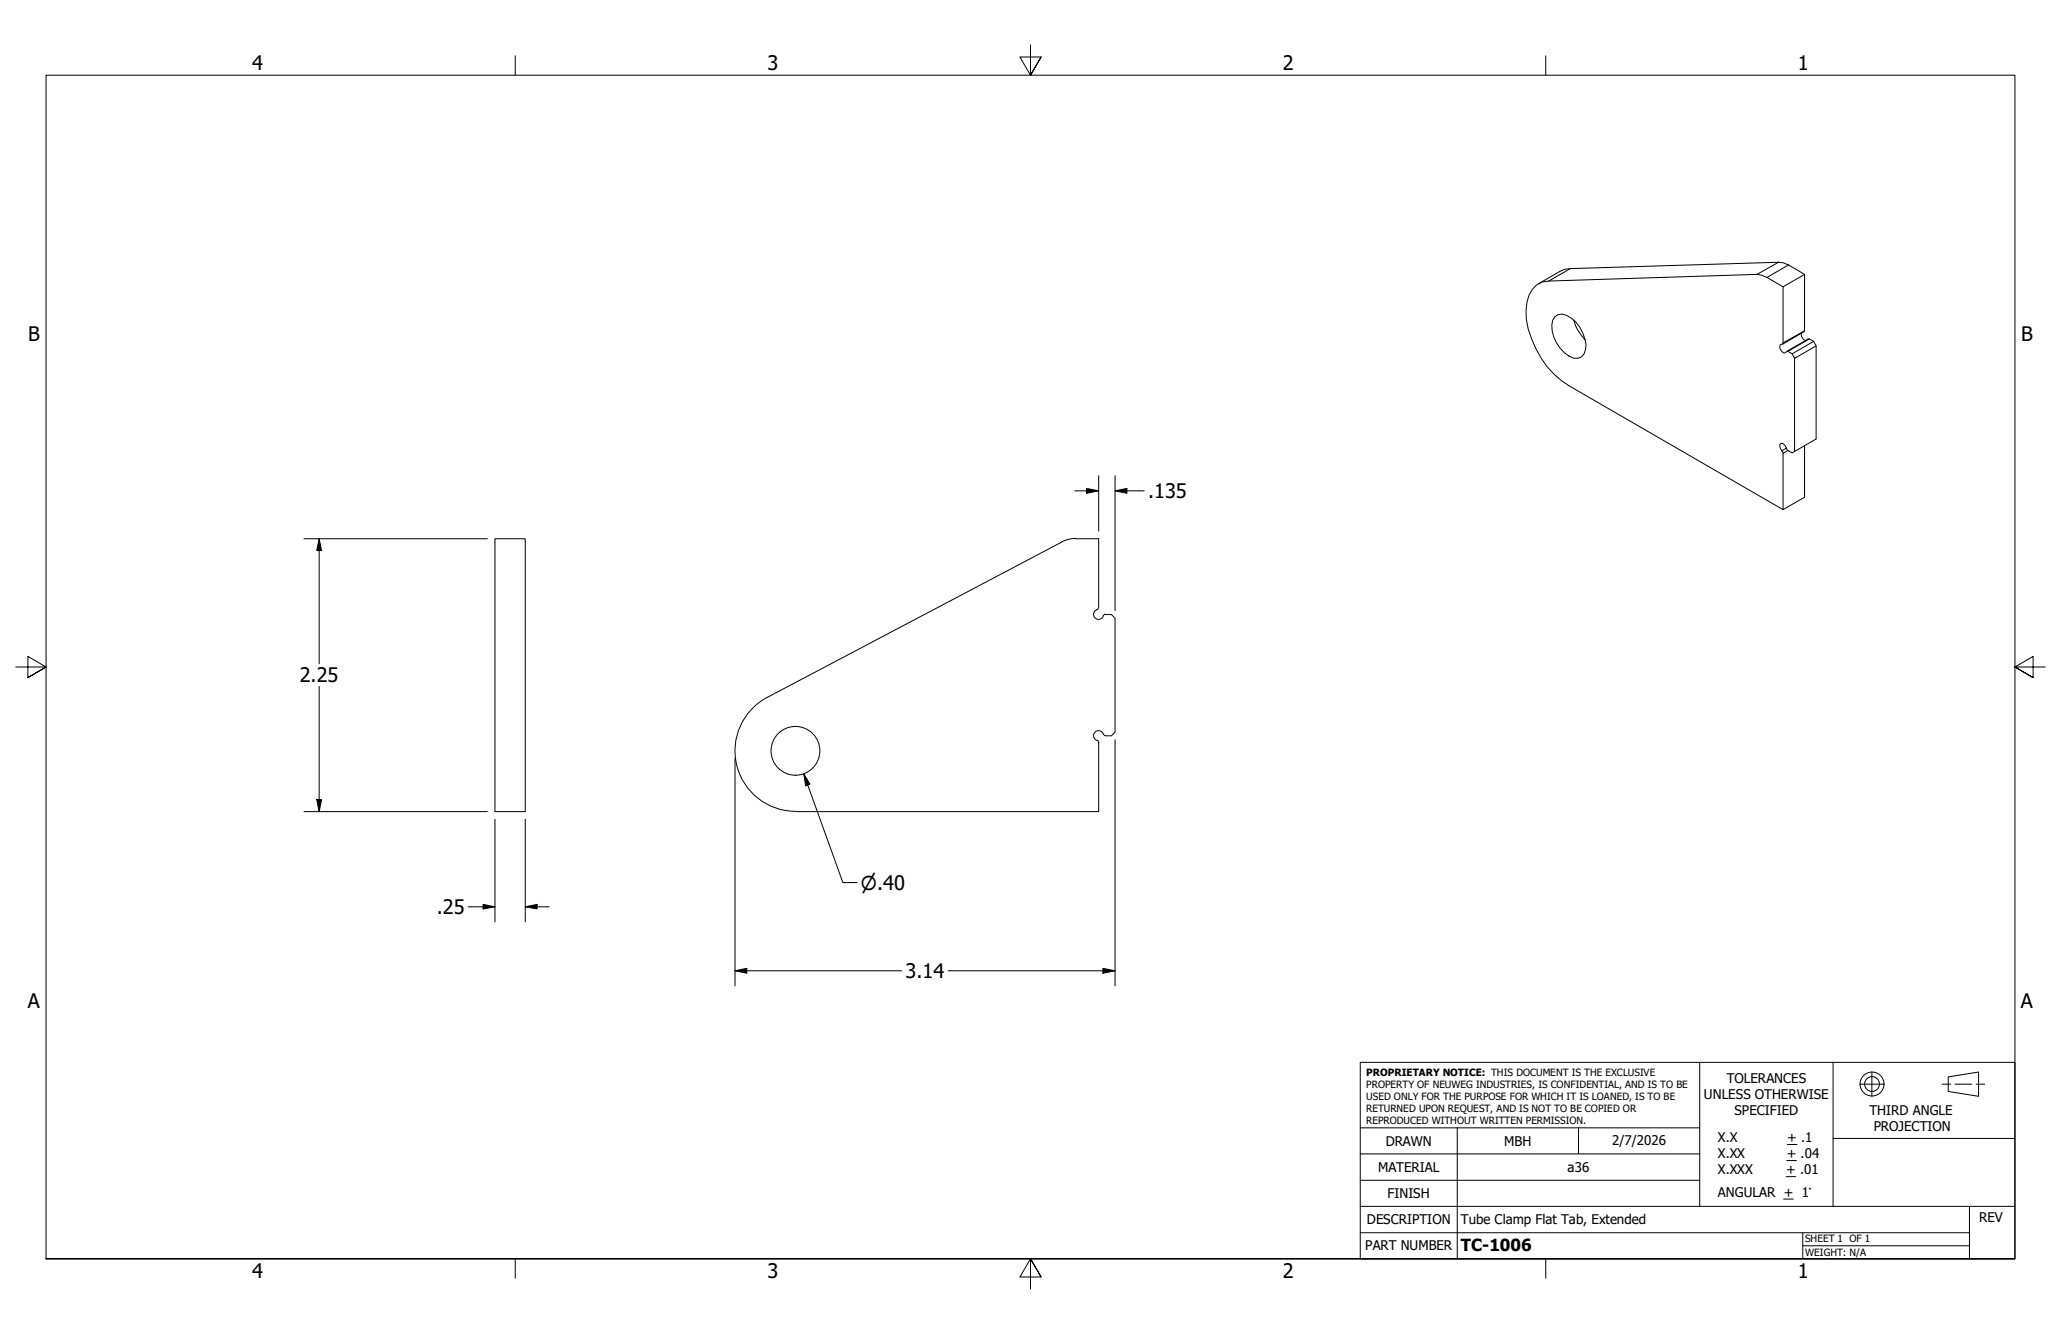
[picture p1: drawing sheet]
<svg xmlns="http://www.w3.org/2000/svg" width="432mm" height="279mm" viewBox="0 0 432 279" stroke-linecap="round" stroke-linejoin="round" font-family="sans-serif">
<!-- layer: Visible (ANSI) -->
<g fill="none" stroke="#000" stroke-width=".21">
<path d="M322.3 59.4l4.5-2.6 1.1-.4 1.1-.1 43.6-1.4 1 .2 1.1 .4 3.4 2v11.8l-4.6 2.8M378.1 57.5l-4.5 2.6-3.4-2-1.1-.4-1-.2-43.6 1.4a4.4 4.4 0 0 0-4.1 2.9 12.2 12.2 0 0 0 .5 9.1 18.5 18.5 0 0 0 7.8 9.9l44.9 25.9M325.8 66.4a2.48 2.48 0 0 1 3.4 .2 8.1 8.1 0 0 1 3.1 5.6 2.44 2.44 0 0 1-1.8 2.9 4.8 4.8 0 0 1-3.7-2.2 6.9 6.9 0 0 1-1.5-5.8zM329.8 67.1a8.8 8.8 0 0 0 2.3 4.1M373.6 60.1v11.7l-.1 .3-.5 .1a1.22 1.22 0 0 0 1 1.7l.6-.3 .9 .5 4.5-2.6M374.3 73.6l4.5-2.6 1.2 .5 .5 1v19.4l-4.5 2.7v-19.5M377.4 69.8a1.37 1.37 0 0 0 .9 1.5M380.5 72.5l-4.5 2.6-.5-1M378.1 93.3v10.8l-4.5 2.6-.1-12a1.77 1.77 0 0 1-.6-1.7l.4-.2a1.68 1.68 0 0 1 1.1 1.4l1.1 .7 .5-.3M103.7 112.8h6.3v57.2h-6.3zM222.4 113.5l-61.6 32.5M225.4 112.8h4.8v14.5"/>
<path d="M225.4 112.8l-1.5 .2-1.5 .5M229.8 127.7a1.05 1.05 0 0 0-.4 1.7 1.05 1.05 0 0 0 1.7-.4M230.1 127.3l-.3 .4M231.6 128.7h1.3l.7 .8v23.9l-.7 .7h-1.3M231.6 128.7l-.5 .3M160.8 146a12.7 12.7 0 0 0-6.4 14.3 12.7 12.7 0 0 0 12.3 9.6M229.8 155l.4 .5M230.2 155.5v14.5h-63.5M231.6 154.1l-.3-.2a1.07 1.07 0 0 0-1.8-.7 1.07 1.07 0 0 0 .3 1.9"/>
<circle cx="166.7" cy="157.3" r="5.1"/>
</g>
<!-- layer: Visible Narrow (ANSI) -->
<path d="M329 56.3l-4.5 2.6M372.6 54.9l-4.5 2.6M374.7 55.5l-4.5 2.6M378.1 69.3l-4.5 2.5M379.1 71l-4.5 2.6M374.3 93.9l-1 .5M374.6 94.4l-1 .5" fill="none" stroke="#000" stroke-width=".21"/>
<!-- layer: Border (ANSI) -->
<path d="M107.9 11.7v4M215.9 9.4v6.3l-2.2-3.8h4.4l-2.2 3.8 2.2-3.8M323.8 11.7v4M3.3 139.7h6.4l-3.9-2.2v4.4l3.9-2.2-3.9 2.2M428.5 139.7h-6.4l3.9-2.2v4.4l-3.9-2.2 3.9 2.2M9.7 263.7v-248h412.4v248h-412.4h412.4M107.9 263.7v4M218.1 267.5l-2.2-3.8 2.2 3.8h-4.4l2.2-3.8v6.3M323.8 263.7v4" fill="none" stroke="#000" stroke-width=".21"/>
<!-- layer: Title (ANSI) -->
<g fill="none" stroke="#000" stroke-width=".21">
<path d="M285 222.5h137.1v41.2h-137.1zM285 236.2h71.1M305.3 236.2v27.5M330.7 236.2v5.5M356.1 222.5v30.2M374.5 239.7h2M384 222.5v15.9M389.6 227.1h5.1M392.2 224.5v5.1M406.9 227.1h1.8M408.2 225.6l6.3-1.1v5.1l-6.3-1zM409.6 227.1h3.5"/>
<path d="M414 227.1h1.8M422.1 238.4h-38.1v14.3M285 258.2h127.6M285 252.7h137.1M285 247.2h71.1M285 241.7h71.1M373.7 251.1h2M374.2 246.4h2M374.3 243.1h2.1M377.7 258.2v5.5M412.6 252.7v11M377.7 260.9h34.9"/>
<circle cx="392.2" cy="227" r="2.51"/>
<circle cx="392.2" cy="227" r="1.56"/>
</g>
<!-- layer: Dimension (ANSI) -->
<g fill="none" stroke="#000" stroke-width=".21">
<path d="M230.2 99.6v11.7M233.6 99.6v28.3M63.7 112.8h38.4M66.9 112.8l.5 2.5h-1zM66.9 112.8v26.2M225.2 102.8h5M227.6 102.3l2.6 .5-2.6 .5zM233.6 102.8l2.5-.5v1zM233.6 102.8h6.1M66.9 143.8v26.2M154 158.9v47.6M233.6 154.9v51.6"/>
<path d="M63.7 170h38.4M66.4 167.4h1l-.5 2.6zM103.7 171.6v21.5M110 171.6v21.5M168.4 162.1l1.3 2.1-.9 .4zM168.4 162.1l8.2 22.7h3M98.1 189.9h5.6M101.2 189.4l2.5 .5-2.5 .5zM110 189.9l2.5-.5v1zM110 189.9h5.1M154 203.3l2.5-.5v1zM154 203.3h34.9"/>
<path d="M198.6 203.3h35M231.1 202.8l2.5 .5-2.5 .5z"/>
</g>
<path d="M66.9 112.8l.5 2.5h-1zM227.6 102.3l2.6 .5-2.6 .5zM233.6 102.8l2.5-.5v1zM66.4 167.4h1l-.5 2.6zM168.4 162.1l1.3 2.1-.9 .4zM101.2 189.4l2.5 .5-2.5 .5zM110 189.9l2.5-.5v1zM154 203.3l2.5-.5v1zM231.1 202.8l2.5 .5-2.5 .5z" fill="#000"/>
<g font-size="4.2">
<text x="52.8" y="14.7">4</text>
<text x="160.8" y="14.7">3</text>
<text x="268.7" y="14.7">2</text>
<text x="376.7" y="14.7">1</text>
<text x="5.9" y="71.4">B</text>
<text x="423.5" y="71.4">B</text>
<text x="240.5" y="104.3">.135</text>
<text x="62.8" y="142.9">2.25</text>
<text x="91.5" y="191.5">.25</text>
<text x="189.7" y="204.9">3.14</text>
<text x="5.8" y="211.1">A</text>
<text x="423.4" y="211.1">A</text>
<text x="52.8" y="267.7">4</text>
<text x="160.8" y="267.7">3</text>
<text x="268.7" y="267.7">2</text>
<text x="376.7" y="267.7">1</text>
</g>
<text font-size="3.9" x="180.3" y="186.3">⌀.40</text>
<text font-size="3.5" x="306.1" y="262">TC-1006</text>
<g font-size="2.8">
<text x="361.8" y="226.9">TOLERANCES</text>
<text x="357" y="230.3">UNLESS OTHERWISE</text>
<text x="363.4" y="233.6">SPECIFIED</text>
<text x="391.7" y="233.5">THIRD ANGLE</text>
<text x="290.3" y="240">DRAWN</text>
<text x="315.2" y="240">MBH</text>
<text x="337.8" y="239.8">2/7/2026</text>
<text x="359.9" y="239.3">X.X</text>
<text x="374.5" y="239.3">+ .1</text>
<text x="392.6" y="236.8">PROJECTION</text>
<text x="288.7" y="245.5">MATERIAL</text>
<text x="328.4" y="245.5">a36</text>
<text x="359.9" y="242.6">X.XX</text>
<text x="359.9" y="245.9">X.XXX</text>
<text x="374.2" y="245.9">+ .01</text>
<text x="374.3" y="242.6">+ .04</text>
<text x="290.7" y="251">FINISH</text>
<text x="359.9" y="250.7">ANGULAR + 1°</text>
<text x="286.4" y="256.4">DESCRIPTION</text>
<text x="306.1" y="256.3">Tube Clamp Flat Tab, Extended</text>
<text x="414.7" y="256">REV</text>
<text x="286" y="261.9">PART NUMBER</text>
</g>
<g font-size="2.1">
<text x="286.3" y="225.4">PROPRIETARY NOTICE: THIS DOCUMENT IS THE EXCLUSIVE</text>
<text x="286.3" y="227.8">PROPERTY OF NEUWEG INDUSTRIES, IS CONFIDENTIAL, AND IS TO BE</text>
<text x="286.3" y="230.4">USED ONLY FOR THE PURPOSE FOR WHICH IT IS LOANED, IS TO BE</text>
<text x="286.3" y="232.9">RETURNED UPON REQUEST, AND IS NOT TO BE COPIED OR</text>
<text x="286.3" y="235.4">REPRODUCED WITHOUT WRITTEN PERMISSION.</text>
<text x="378.2" y="260.2">SHEET 1 OF 1</text>
<text x="378.2" y="263">WEIGHT: N/A</text>
</g>
</svg>
